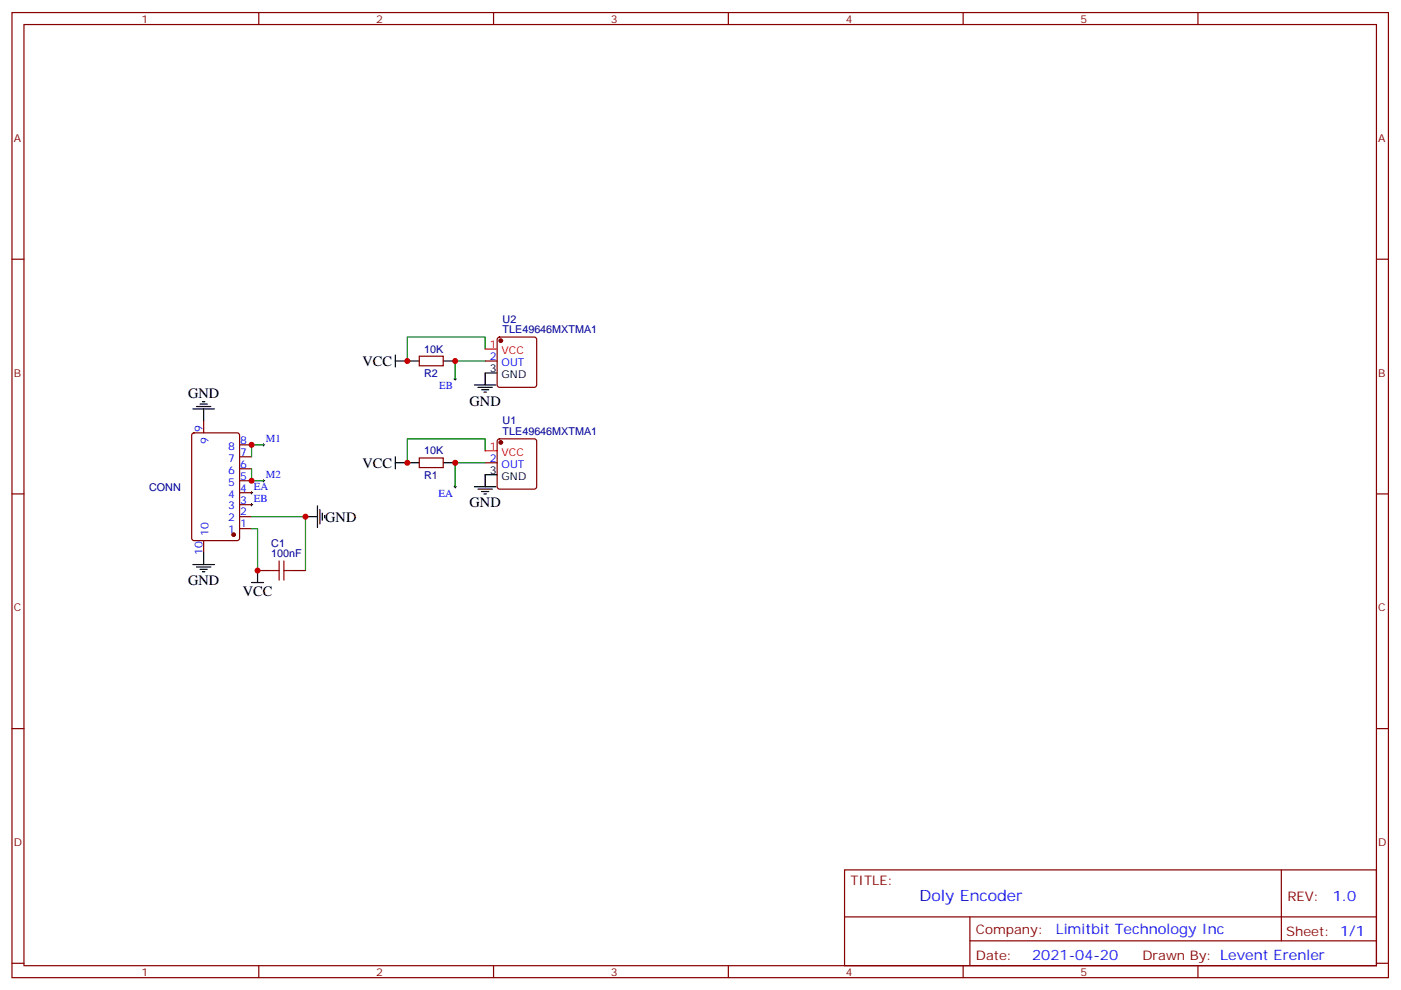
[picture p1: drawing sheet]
<svg xmlns="http://www.w3.org/2000/svg" width="413mm" height="292mm" viewBox="0 0 413 292" stroke-linecap="round" stroke-linejoin="round" font-family="sans-serif">
<g fill="none" stroke="#870000" stroke-width=".35">
<path d="M3.5 3.7h405.4v284.3h-405.4zM7.1 7.2h398.2v277.3h-398.2zM76.2 3.7v3.5M145.3 3.7v3.5M214.5 3.7v3.5M283.6 3.7v3.5M352.8 3.7v3.5M3.5 76.4h3.6M405.3 76.4h3.6M146.6 99.5l.5-.2h10.2l.5 .2 .2 .5v13.4l-.2 .5-.5 .2h-10.2l-.5-.2-.2-.5v-13.4zM123.5 105h7v2.8h-7zM142.9 106.4h3.5"/>
<path d="M56.7 127.7l.4-.2h12.7l.7 .5 .1 30.6-.5 .6-13 .1-.6-.5-.1-30.6zM60 124v3.5M70.6 138.1h3.5M70.6 134.6h3.5M70.6 131.1h3.5M123.5 134.9h7v2.9h-7zM142.9 136.3h3.5M146.6 129.5l.5-.2h10.2l.5 .2 .2 .5v13.4l-.2 .5-.5 .2h-10.2l-.5-.2-.2-.5v-13.4zM3.5 145.5h3.6M60 159.3v3.5M70.6 155.8h3.5M70.6 152.2h3.5"/>
<path d="M70.6 148.7h3.5M70.6 145.2h3.5M70.6 141.6h3.5M405.3 145.5h3.6M75.8 168.1h3.6M86.4 168.1h3.6M3.5 214.7h3.6M405.3 214.7h3.6M248.7 256.3h156.6v28.2h-156.6zM377.3 256.3v20.9M248.7 270.1h156.5M285.6 277.2h119.6"/>
<path d="M285.6 270.1v14.2M3.5 283.8h3.6M76.2 284.5v3.5M145.3 284.5v3.5M214.5 284.5v3.5M283.6 284.5v3.5M352.8 284.5v3.5M405.3 283.8h3.6"/>
</g>
<g fill="none" stroke="#000" stroke-width=".35">
<path d="M57.9 119.8h4.2M58.9 119.1h2.1M59.6 118.4h.7M116.4 106.4h7.1M116.4 104.6v3.5M130.5 106.4h3.6M139.7 113.4h6.3M140.8 114.1h4.2M141.8 114.8h2.1M142.5 115.5h.7M146.4 109.9h-3.5v3.5M56.8 120.5h6.3"/>
<path d="M60 120.5v3.5M116.4 134.6v3.5M116.4 136.3h7.1M130.5 136.3h3.6M146.4 139.9h-3.5v3.5M90 152.2h3.5M93.5 149v6.4M94.2 150.1v4.2M94.9 151.2v2.1M95.6 151.9v.7M139.7 143.4h6.3M140.8 144.1h4.2"/>
<path d="M141.8 144.8h2.1M142.5 145.5h.7M56.8 166.3h6.3M57.9 167h4.2M58.9 167.7h2.1M59.6 168.5h.7M60 162.8v3.5M74.1 171.6h3.5M75.8 168.1v3.5"/>
</g>
<path d="M142.9 102.8v-3.5h-23v7.1M142.9 106.4h-8.8v5.3M74.1 138.1v3.5h3.5M77.6 131.1h-3.5v3.5M142.9 132.8v-3.5h-23v7M142.9 136.3h-8.8v7.1M74.1 152.2h15.9v15.9M74.1 155.8h1.7v12.3" fill="none" stroke="#008700" stroke-width=".35"/>
<path d="M133.7 111.7h.7M134.1 111.3v.7M77.3 131.1h.7M77.6 130.7v.7M73.7 145.2h.7M73.7 148.7h.7M74.1 144.8v.7M74.1 148.3v.7M77.3 141.6h.7M77.6 141.3v.7M133.7 143.4h.7M134.1 143.1v.7" fill="none" stroke="#000" stroke-width=".29"/>
<g fill="#870000" stroke="#870000" stroke-width=".35">
<circle cx="147.5" cy="100.4" r=".53"/>
<circle cx="147.5" cy="130.4" r=".53"/>
<circle cx="68.8" cy="157.5" r=".53"/>
</g>
<path d="M142.9 102.8h3.5M142.9 132.8h3.5" fill="none" stroke="#f00" stroke-width=".35"/>
<path d="M79.4 168.1h2.8M82.2 165.3v5.6M83.6 168.1h2.8M83.6 165.3v5.6" fill="none" stroke="#a10000" stroke-width=".35"/>
<g fill="#c00">
<circle cx="134.1" cy="106.4" r=".88"/>
<circle cx="134.1" cy="136.3" r=".88"/>
<circle cx="74.1" cy="141.6" r=".88"/>
<circle cx="74.1" cy="131.1" r=".88"/>
<circle cx="75.8" cy="168.1" r=".88"/>
<circle cx="90" cy="152.2" r=".88"/>
<circle cx="119.9" cy="136.3" r=".88"/>
<circle cx="119.9" cy="106.4" r=".88"/>
</g>
<text font-size="4.6" fill="#00f" x="270.8" y="265.3">Doly Encoder</text>
<g font-size="4.2">
<text x="106.8" y="107.8">VCC</text>
<text x="55.4" y="117.2">GND</text>
<text x="138.3" y="119.5">GND</text>
<text x="106.8" y="137.8">VCC</text>
<text x="138.3" y="149.5">GND</text>
<text x="95.8" y="153.7">GND</text>
<text x="55.4" y="172.4">GND</text>
<text x="71.5" y="175.5">VCC</text>
</g>
<g font-size="4.2" fill="#00f">
<text x="392.5" y="265.6">1.0</text>
<text x="310.9" y="275.1">Limitbit Technology Inc</text>
<text x="304" y="282.9">2021-04-20</text>
</g>
<g font-size="3.9" fill="#800">
<text x="250.5" y="260.9">TITLE:</text>
<text x="379.1" y="265.6">REV:</text>
<text x="287.4" y="275.1">Company:</text>
<text x="378.7" y="275.7">Sheet: 1/1</text>
<text x="287.4" y="282.8">Date:</text>
<text x="336.4" y="282.8">Drawn By: Levent Erenler</text>
</g>
<g font-size="3.2" fill="#800">
<text x="41.6" y="6.7">1</text>
<text x="110.8" y="6.7">2</text>
<text x="179.9" y="6.7">3</text>
<text x="249.1" y="6.7">4</text>
<text x="318.2" y="6.7">5</text>
<text x="4.1" y="41.8">A</text>
<text x="405.9" y="41.8">A</text>
<text x="4.1" y="110.9">B</text>
<text x="405.9" y="110.9">B</text>
<text x="4.1" y="180.1">C</text>
<text x="405.9" y="180.1">C</text>
<text x="4.1" y="249.2">D</text>
<text x="405.9" y="249.2">D</text>
<text x="41.6" y="287.5">1</text>
<text x="110.8" y="287.5">2</text>
<text x="179.9" y="287.5">3</text>
<text x="249.1" y="287.5">4</text>
<text x="318.2" y="287.5">5</text>
</g>
<g font-size="3.2" fill="#000080">
<text x="148" y="95">U2</text>
<text x="148" y="98.2">TLE49646MXTMA1</text>
<text x="124.9" y="103.9">10K</text>
<text x="124.9" y="111">R2</text>
<text x="148" y="125">U1</text>
<text x="148" y="128.1">TLE49646MXTMA1</text>
<text x="124.9" y="133.9">10K</text>
<text x="124.9" y="141">R1</text>
<text x="43.9" y="144.6">CONN</text>
<text x="79.9" y="161.1">C1</text>
<text x="79.9" y="164.2">100nF</text>
</g>
<g font-size="3.2" fill="#f00">
<text x="144.2" y="102.5">1</text>
<text x="147.7" y="104.2">VCC</text>
<text x="144.2" y="132.5">1</text>
<text x="147.7" y="134.2">VCC</text>
</g>
<g font-size="3.2" fill="#00f">
<text x="144.2" y="106">2</text>
<text x="147.7" y="107.8">OUT</text>
<text x="129.3" y="114.7">EB</text>
<text x="59.6" y="127.4" transform="rotate(-90 59.6 127.4)">9</text>
<text x="61.4" y="130.9" transform="rotate(-90 61.4 130.9)">9</text>
<text x="70.7" y="130.7">8</text>
<text x="78.3" y="130.2">M1</text>
<text x="67.2" y="136">7</text>
<text x="67.2" y="132.5">8</text>
<text x="70.7" y="137.8">6</text>
<text x="70.7" y="134.2">7</text>
<text x="144.2" y="136">2</text>
<text x="147.7" y="137.8">OUT</text>
<text x="67.2" y="143.1">5</text>
<text x="67.2" y="139.5">6</text>
<text x="70.7" y="141.3">5</text>
<text x="78.3" y="140.8">M2</text>
<text x="67.2" y="146.6">4</text>
<text x="70.7" y="148.3">3 EB</text>
<text x="70.7" y="144.8">4 EA</text>
<text x="129.1" y="146.5">EA</text>
<text x="67.2" y="153.6">2</text>
<text x="67.2" y="150.1">3</text>
<text x="70.7" y="155.4">1</text>
<text x="70.7" y="151.9">2</text>
<text x="61.4" y="158" transform="rotate(-90 61.4 158)">10</text>
<text x="67.2" y="157.2">1</text>
<text x="59.6" y="163.5" transform="rotate(-90 59.6 163.5)">10</text>
</g>
<g font-size="3.2">
<text x="144.2" y="109.5">3</text>
<text x="147.7" y="111.3">GND</text>
<text x="144.2" y="139.5">3</text>
<text x="147.7" y="141.3">GND</text>
</g>
</svg>
